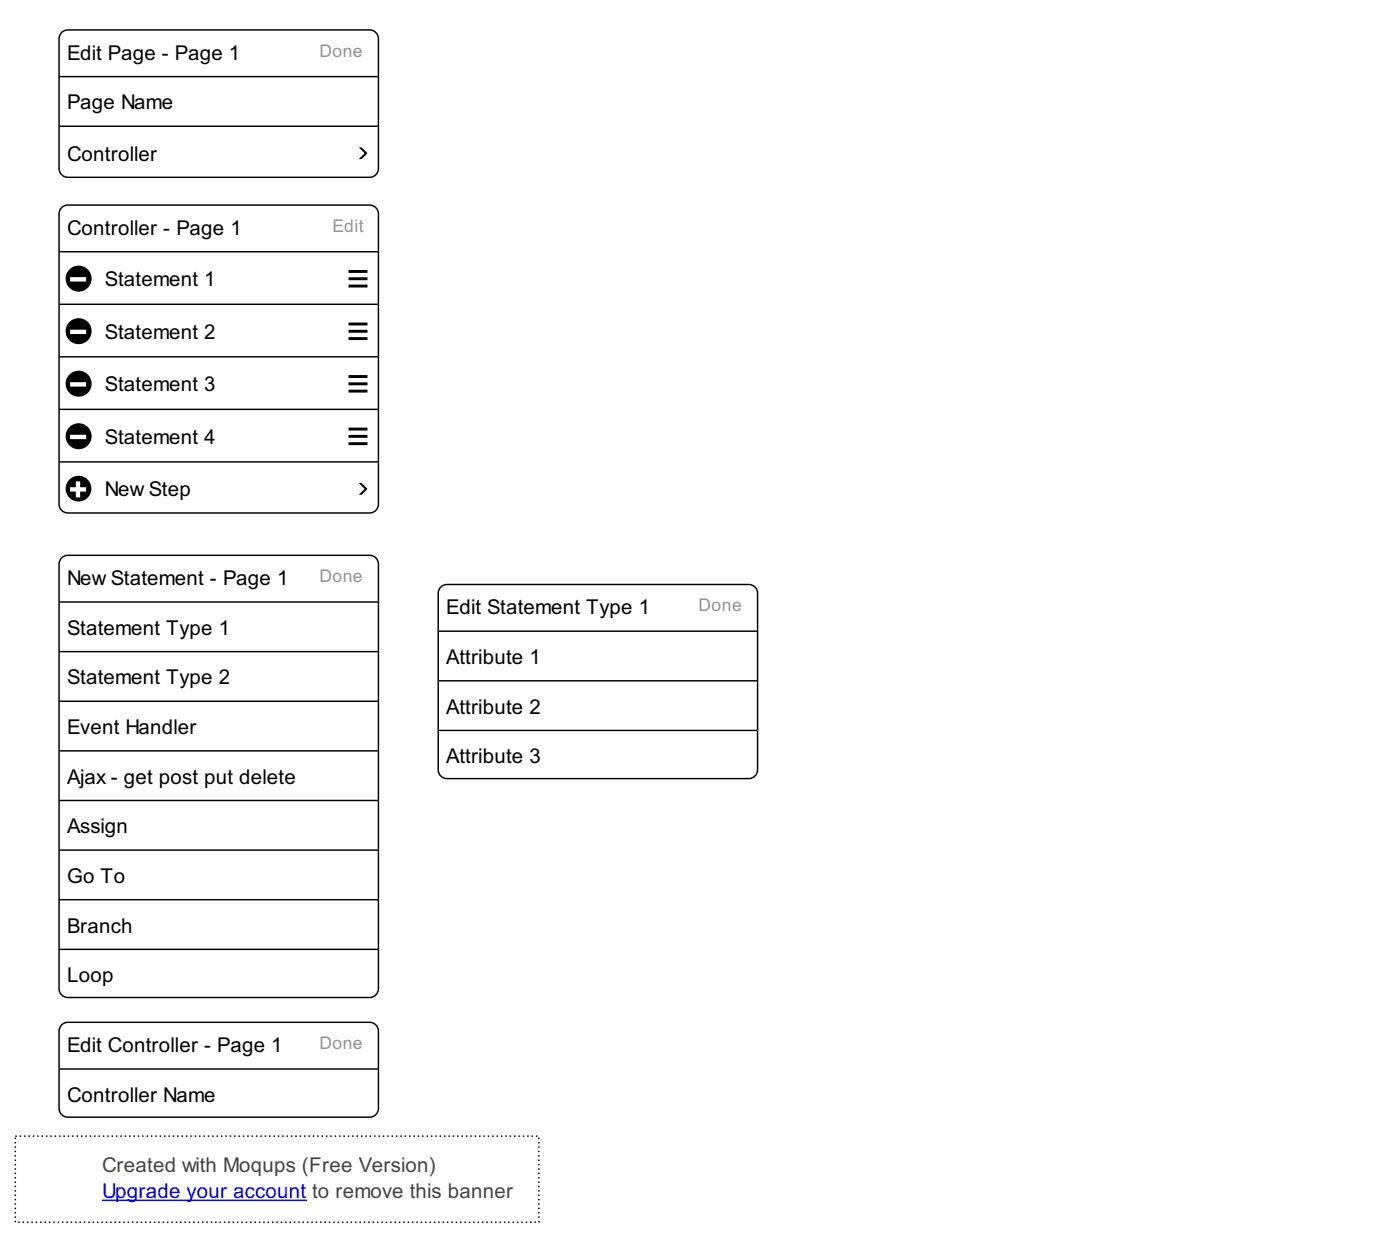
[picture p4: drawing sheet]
<svg xmlns="http://www.w3.org/2000/svg" width="533mm" height="471mm" viewBox="0 0 533 471" stroke-linecap="round" stroke-linejoin="round" font-family="sans-serif">
<path d="M23.5 79l1-.7 1.3-.2h115a3.3 3.3 0 0 1 3.4 3.3v110.6a3.3 3.3 0 0 1-3.4 3.3h-115a3.3 3.3 0 0 1-3.3-3.3v-110.6l.3-1.3z" fill="none" stroke="#000" stroke-width=".56"/>
<path d="M22.5 95.8h121.7z" fill="#fff"/>
<path d="M22.5 95.8h121.7" fill="none" stroke="#000" stroke-width=".56"/>
<g fill="#000">
<path d="M25 106.1a5 5 0 0 0 9.9 0 5 5 0 0 0-9.9 0zM26.7 105.5h6.1v1.7h-6.1z"/>
<path d="M132.8 102.8h7.2v1.1h-7.2zM132.8 105.6v1.1h7.2v-1.1zM132.8 108.3v1.2h7.2v-1.2z"/>
</g>
<path d="M22.5 115.8h121.7z" fill="#fff"/>
<path d="M22.5 115.8h121.7" fill="none" stroke="#000" stroke-width=".56"/>
<g fill="#000">
<path d="M25 126.1a5 5 0 0 0 9.9 0 5 5 0 0 0-9.9 0zM26.7 125.5h6.1v1.7h-6.1z"/>
<path d="M132.8 122.8h7.2v1.1h-7.2zM132.8 125.6v1.1h7.2v-1.1zM132.8 128.3v1.2h7.2v-1.2z"/>
</g>
<path d="M22.5 135.8h121.7z" fill="#fff"/>
<path d="M22.5 135.8h121.7" fill="none" stroke="#000" stroke-width=".56"/>
<g fill="#000">
<path d="M25 146.1a5 5 0 0 0 9.9 0 5 5 0 0 0-9.9 0zM26.7 145.5h6.1v1.7h-6.1z"/>
<path d="M132.8 142.8h7.2v1.1h-7.2zM132.8 145.6v1.1h7.2v-1.1zM132.8 148.3v1.2h7.2v-1.2z"/>
</g>
<path d="M22.5 155.8h121.7z" fill="#fff"/>
<path d="M22.5 155.8h121.7" fill="none" stroke="#000" stroke-width=".56"/>
<g fill="#000">
<path d="M25 166.1a5 5 0 0 0 9.9 0 5 5 0 0 0-9.9 0zM26.7 165.5h6.1v1.7h-6.1z"/>
<path d="M132.8 162.8h7.2v1.1h-7.2zM132.8 165.6v1.1h7.2v-1.1zM132.8 168.3v1.2h7.2v-1.2z"/>
</g>
<path d="M22.5 175.8h121.7z" fill="#fff"/>
<path d="M22.5 175.8h121.7" fill="none" stroke="#000" stroke-width=".56"/>
<g fill="#000">
<path d="M136.7 183.9h1.1l2.2 2.2-2.2 2.2h-1.1l2.2-2.2z"/>
<path d="M25 186a4.9 4.9 0 0 0 9.8 0 4.9 4.9 0 0 0-9.8 0zM28.9 183.3h1.7v2.2h2.2v1.7h-2.2v2.2h-1.7v-2.2h-2.2v-1.7h2.2z"/>
</g>
<path d="M23.5 212.4l1-.7 1.3-.3h115a3.3 3.3 0 0 1 3.4 3.3v161.7a3.3 3.3 0 0 1-3.4 3.4h-115a3.3 3.3 0 0 1-3.3-3.4v-161.7l.3-1.3z" fill="#fff"/>
<path d="M23.5 212.4l1-.7 1.3-.3h115a3.3 3.3 0 0 1 3.4 3.3v161.7a3.3 3.3 0 0 1-3.4 3.4h-115a3.3 3.3 0 0 1-3.3-3.4v-161.7l.3-1.3z" fill="none" stroke="#000" stroke-width=".56"/>
<path d="M22.5 229.2h121.7z" fill="#fff"/>
<path d="M22.5 229.2h121.7" fill="none" stroke="#000" stroke-width=".56"/>
<path d="M22.5 248.1h121.7z" fill="#fff"/>
<path d="M22.5 248.1h121.7" fill="none" stroke="#000" stroke-width=".56"/>
<path d="M22.5 267h121.7z" fill="#fff"/>
<path d="M22.5 267h121.7" fill="none" stroke="#000" stroke-width=".56"/>
<path d="M22.5 285.9h121.7z" fill="#fff"/>
<path d="M22.5 285.9h121.7" fill="none" stroke="#000" stroke-width=".56"/>
<path d="M22.5 304.7h121.7z" fill="#fff"/>
<path d="M22.5 304.7h121.7" fill="none" stroke="#000" stroke-width=".56"/>
<path d="M22.5 323.6h121.7z" fill="#fff"/>
<path d="M22.5 323.6h121.7" fill="none" stroke="#000" stroke-width=".56"/>
<path d="M22.5 342.5h121.7z" fill="#fff"/>
<path d="M22.5 342.5h121.7" fill="none" stroke="#000" stroke-width=".56"/>
<path d="M22.5 361.4h121.7z" fill="#fff"/>
<path d="M22.5 361.4h121.7" fill="none" stroke="#000" stroke-width=".56"/>
<path d="M167.9 223.5l1.1-.7 1.3-.3h115a3.3 3.3 0 0 1 3.3 3.4v67.2a3.3 3.3 0 0 1-3.3 3.3h-115a3.3 3.3 0 0 1-3.3-3.3v-67.2l.2-1.3z" fill="#fff"/>
<path d="M167.9 223.5l1.1-.7 1.3-.3h115a3.3 3.3 0 0 1 3.3 3.4v67.2a3.3 3.3 0 0 1-3.3 3.3h-115a3.3 3.3 0 0 1-3.3-3.3v-67.2l.2-1.3z" fill="none" stroke="#000" stroke-width=".56"/>
<path d="M167 240.3h121.6z" fill="#fff"/>
<path d="M167 240.3h121.6" fill="none" stroke="#000" stroke-width=".56"/>
<path d="M167 259.2h121.6z" fill="#fff"/>
<path d="M167 259.2h121.6" fill="none" stroke="#000" stroke-width=".56"/>
<path d="M167 278.1h121.6z" fill="#fff"/>
<path d="M167 278.1h121.6" fill="none" stroke="#000" stroke-width=".56"/>
<path d="M23.5 12.4l1-.7 1.3-.3h115a3.3 3.3 0 0 1 3.4 3.3v49.5a3.3 3.3 0 0 1-3.4 3.3h-115a3.3 3.3 0 0 1-3.3-3.3v-49.5l.3-1.3z" fill="#fff"/>
<path d="M23.5 12.4l1-.7 1.3-.3h115a3.3 3.3 0 0 1 3.4 3.3v49.5a3.3 3.3 0 0 1-3.4 3.3h-115a3.3 3.3 0 0 1-3.3-3.3v-49.5l.3-1.3z" fill="none" stroke="#000" stroke-width=".56"/>
<path d="M22.5 29.2h121.7z" fill="#fff"/>
<path d="M22.5 29.2h121.7" fill="none" stroke="#000" stroke-width=".56"/>
<path d="M22.5 48.1h121.7z" fill="#fff"/>
<path d="M22.5 48.1h121.7" fill="none" stroke="#000" stroke-width=".56"/>
<path d="M136.7 56.1h1.1l2.2 2.2-2.2 2.3h-1.1l2.2-2.3z" fill="#000"/>
<path d="M23.5 390.2l1-.7 1.3-.3h115a3.3 3.3 0 0 1 3.4 3.3v29.5a3.3 3.3 0 0 1-3.4 3.3h-115a3.3 3.3 0 0 1-3.3-3.3v-29.5l.3-1.3z" fill="#fff"/>
<path d="M23.5 390.2l1-.7 1.3-.3h115a3.3 3.3 0 0 1 3.4 3.3v29.5a3.3 3.3 0 0 1-3.4 3.3h-115a3.3 3.3 0 0 1-3.3-3.3v-29.5l.3-1.3z" fill="none" stroke="#000" stroke-width=".56"/>
<path d="M22.5 407h121.7z" fill="#fff"/>
<path d="M22.5 407h121.7" fill="none" stroke="#000" stroke-width=".56"/>
<path d="M5.8 432.5h199.5v32.8h-199.5z" fill="#fff"/>
<path d="M5.8 432.5h199.5v32.8h-199.5z" fill="none" stroke="#000" stroke-width=".56" stroke-dasharray=".6 1.1" stroke-linecap="butt"/>
<path d="M38.9 457h77.8" fill="none" stroke="#00e" stroke-width=".56"/>
<g font-size="7.8">
<text x="25.6" y="22.8">Edit Page - Page 1</text>
<text x="25.6" y="41.7">Page Name</text>
<text x="25.6" y="61.1">Controller</text>
<text x="25.6" y="89.5">Controller - Page 1</text>
<text x="40" y="108.9">Statement 1</text>
<text x="40" y="128.9">Statement 2</text>
<text x="40" y="148.9">Statement 3</text>
<text x="40" y="168.9">Statement 4</text>
<text x="40" y="188.9">New Step</text>
<text x="25.6" y="222.8">New Statement - Page 1</text>
<text x="170" y="233.9">Edit Statement Type 1</text>
<text x="25.6" y="241.7">Statement Type 1</text>
<text x="170" y="252.8">Attribute 1</text>
<text x="25.6" y="260.6">Statement Type 2</text>
<text x="170" y="271.7">Attribute 2</text>
<text x="25.6" y="279.5">Event Handler</text>
<text x="170" y="290.6">Attribute 3</text>
<text x="25.6" y="298.4">Ajax - get post put delete</text>
<text x="25.6" y="317.2">Assign</text>
<text x="25.6" y="336.1">Go To</text>
<text x="25.6" y="355">Branch</text>
<text x="25.6" y="373.9">Loop</text>
<text x="25.6" y="400.6">Edit Controller - Page 1</text>
<text x="25.6" y="419.5">Controller Name</text>
</g>
<text font-size="7.8" fill="#444" x="38.9" y="446.1">Created with Moqups (Free Version)</text>
<text font-size="7.8" fill="#00e" x="38.9" y="456.1">Upgrade your account to remove this banner</text>
<g font-size="6.7" fill="#929292">
<text x="121.7" y="21.7">Done</text>
<text x="126.7" y="88.3">Edit</text>
<text x="121.7" y="221.7">Done</text>
<text x="266.1" y="232.8">Done</text>
<text x="121.7" y="399.5">Done</text>
</g>
</svg>
